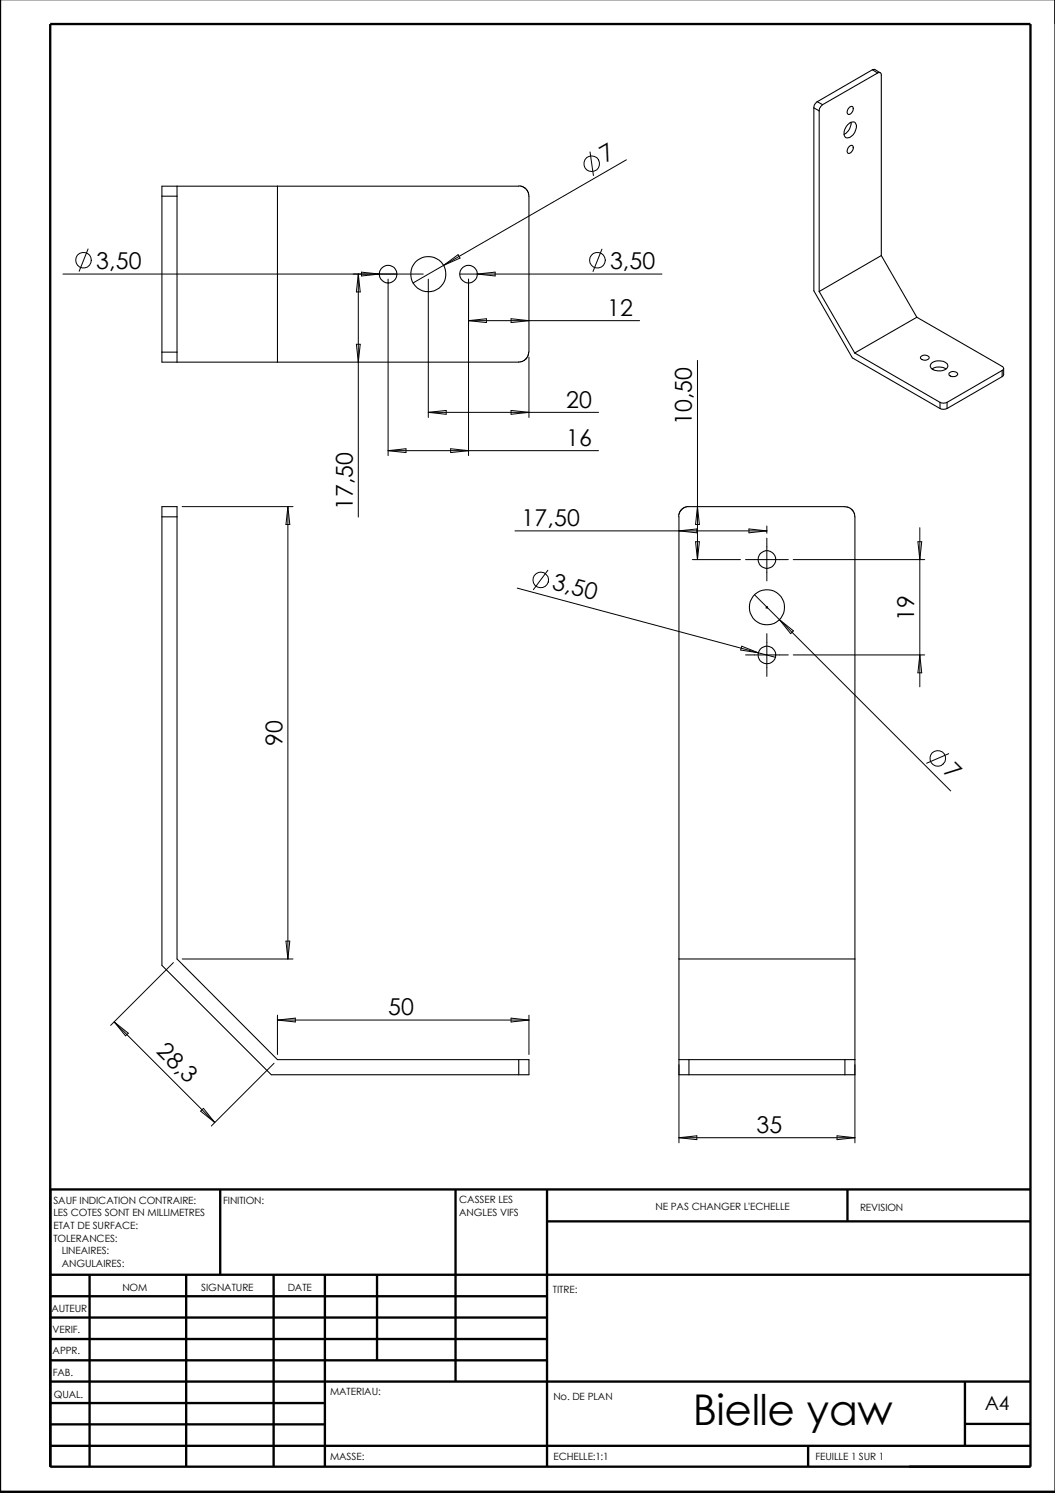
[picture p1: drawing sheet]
<svg xmlns="http://www.w3.org/2000/svg" width="210mm" height="297mm" viewBox="0 0 210 297" stroke-linecap="round" stroke-linejoin="round" font-family="sans-serif">
<g fill="none" stroke="#000" stroke-width=".47">
<path d="M0 -.1v296.9h209.9M10 4.8h195v287h-195zM43.8 236.6v17M90.6 236.6v38.3M108.8 236.6v55.3M168.6 236.6v6.3M205 236.6h-195v55.3M10 253.6h195M10 257.9h98.8M17.8 253.6v38.3M37 253.6v38.3M54.4 253.6v38.3"/>
<path d="M64.6 253.6v38.3M75 253.6v17M108.8 243h96.2M10 266.4h98.8M10 270.6h98.8M10 262.1h98.8M10 274.9h195M10 279.1h54.6M192 274.8v12.7M10 287.7h195M10 283.4h54.6M160.8 287.5v4.3"/>
<path d="M192 283.3h13"/>
</g>
<g fill="none" stroke="#000" stroke-width=".21">
<path d="M173.6 13.9l.5-.1 1 .7M173.6 13.9l-11 6.3M173.6 13.9l1 .6M174.6 14.5l.4-.1 .3 .4v36M174.6 14.5l-10.9 6.3M32.2 39h3M35.2 37v35.1M55.2 37v35.1M103.2 37h-71v35.1h71l.7-.2 .7-.5 .5-.7 .1-.6M103.2 37l.9 .2 .6 .4 .4 .7 .1 .7v31.1M161.9 21.5v36.4l7.7 13.3 17.4 10.1M161.9 21.5l1.1 .6"/>
<path d="M162.6 20.2a1.33 1.33 0 0 0-.7 1.3M162.6 20.2l1.1 .6M163 22.1v35.9M163.7 20.8l-.6 .7-.1 .6M168.7 24.8a.93 .93 0 0 1 .9-.6 .93 .93 0 0 1 .8 .7 2.31 2.31 0 0 1-1.9 2.5 1.09 1.09 0 0 1-.4-1.6zM168.8 29.3a.51 .51 0 0 1 .4-.4 .51 .51 0 0 1 .6 .3 1.1 1.1 0 0 1-1.1 1.3l-.2-.4zM169 21.4a.45 .45 0 0 1 .6-.2 .45 .45 0 0 1 .2 .6 .93 .93 0 0 1-1.1 .9 .99 .99 0 0 1 .3-1.3zM169.3 24.3a2.68 2.68 0 0 1-1.4 2.5M163 58l7.1 12.2M175.3 50.8l-12.3 7.2M175.3 50.8l7.1 12.3M32.2 70.1h3"/>
<path d="M170.1 70.2l16.9 9.9M182.4 63.1l17 9.8a.42 .42 0 0 1 .3 .4 .42 .42 0 0 1-.3 .4M182.4 63.1l-12.3 7.1M183.3 70.9a1.01 1.01 0 0 1 1.6 .3 1 1 0 0 1-1.8-.1zM185.3 72.3a2.41 2.41 0 0 1 3.2 .2 1.1 1.1 0 0 1-1.3 1.3 1.92 1.92 0 0 1-2.1-.9zM185.4 73.4a2.62 2.62 0 0 1 2.8 0M188.8 74.2a1.06 1.06 0 0 1 1.7 .3 1.15 1.15 0 0 1-1.7 .1zM199.4 73.7l-11 6.4M199.4 73.7v1.2M199.4 74.9l-11 6.4M199.7 73.3v1.2l-.3 .4M187 80.1a1.52 1.52 0 0 0 1.4 0"/>
<path d="M187 81.3a1.52 1.52 0 0 0 1.4 0M187 80.1v1.2M188.4 80.1v1.2M32.2 100.8h3v90l20 20h50v3h-51.2l-21.8-21.7zM32.2 102.8h3M168.1 100.8h-31.4l-.6 .2-.7 .6-.3 .6-.1 .6M168.1 100.8l.7 .1 .6 .4 .6 .8 .1 .7v111h-35v-111M135.1 190.8h35M103.2 210.8v3M135.1 210.8h35M137.1 210.8v3M168.1 210.8v3"/>
<circle cx="77.2" cy="54.5" r="1.76"/>
<circle cx="85.2" cy="54.5" r="3.5"/>
<circle cx="93.2" cy="54.5" r="1.76"/>
<circle cx="152.6" cy="111.3" r="1.76"/>
<circle cx="152.6" cy="120.8" r="3.5"/>
<circle cx="152.6" cy="130.3" r="1.74"/>
</g>
<g fill="none" stroke="#000" stroke-width=".2">
<path d="M117.4 30.2l.7 4.7M124.6 31.8l-36.3 21M12.5 54.5h71.7M17.5 49.5l-1.8 4.5M71.3 54.5v48.4M71.3 54.5l.4 3.6h-.8zM71.9 54.1l3.6 .4-3.6 .4zM77.2 55.5v35.1M85.2 55.5v27.6M88.3 52.8l2.8-2.1 .4 .7zM88.3 52.8l-6.1 3.5M91.5 54.5h40.2"/>
<path d="M93.2 55.5v35.1M95 54.5l3.5-.4v.8zM119.8 49.6l-1.8 4.4M70.9 68.5h.8l-.4 3.6zM93.2 63.8l3.6-.4v.8zM93.2 63.8h34.1M101.7 63.4l3.5 .4-3.5 .4zM105.2 71v12.1M138.8 71.7v39.6M77.2 89.7l3.6-.4v.7zM77.2 89.7h41.9M85.2 82l3.6-.3v.7z"/>
<path d="M85.2 82h33.9M89.7 89.3l3.5 .4-3.5 .3zM101.7 81.7l3.5 .3-3.5 .4zM36.2 100.8h22.1M57.3 100.8l.4 3.6h-.8zM57.3 100.8v90M102.4 105.6h50.2M102.9 117l48 12.9M109 113.5l-2.9 3.8M135.1 105.6l3.5-.4v.8zM137.8 111.3h9.5M138.4 107.8h.7l-.3 3.5z"/>
<path d="M138.8 100.8l.3 3.6h-.7zM148.3 111.3h8.5M149 105.2l3.6 .4-3.6 .4zM150.1 118.3l5 5M152.6 104.6v1.5M152.6 107.1v8.5M157.8 111.3h26.2M182.6 107.8h.8l-.4 3.5zM183 105v31.7M147.6 128.6l3.3 1.3-3.5-.6zM148.3 130.3h8.5M150.9 129.9l3.4 .9"/>
<path d="M152.4 120.8h.3M152.4 120.7l.3 .3M152.6 120.7v.3M152.6 126.1v8.5M152.7 120.7l-.3 .3M155.1 123.3l34 34.1M155.1 123.3l2.8 2.2-.6 .6zM157.8 130.3h26.2M183 130.3l.4 3.6h-.8zM188.8 149.9l-4.4 1.9M34.5 191.5l-12.5 12.5M36.2 190.8h22.1"/>
<path d="M56.9 187.2h.8l-.4 3.6zM22.7 203.3l20 20M22.7 203.3l2.8 2.3-.5 .5zM54.5 211.5l-12.5 12.5M55.2 202v7.8M55.2 202.9h50M55.2 202.9l3.6-.3v.7zM101.7 202.6l3.5 .3-3.5 .4zM105.2 202v7.8M135.1 211.8v15.6M170.1 211.8v15.6M40.5 220.5l2.2 2.8-2.8-2.2z"/>
<path d="M135.1 226.4l3.5-.4v.7zM135.1 226.4h35M166.5 226l3.6 .4-3.6 .3z"/>
<circle cx="117.7" cy="32.6" r="1.56"/>
<circle cx="16.6" cy="51.8" r="1.56"/>
<circle cx="118.9" cy="51.8" r="1.57"/>
<circle cx="107.6" cy="115.4" r="1.57"/>
<circle cx="186.6" cy="150.9" r="1.55"/>
</g>
<text font-size="8.4" x="137.8" y="283.5">Bielle yaw</text>
<g font-size="4.6">
<text x="120.5" y="32.4" transform="rotate(-30 120.5 32.4)">7</text>
<text x="19.1" y="53.6">3,50</text>
<text x="121.4" y="53.6">3,50</text>
<text x="120.8" y="62.9">12</text>
<text x="112.6" y="81.1">20</text>
<text x="112.6" y="88.7">16</text>
<text x="137.7" y="84.6" transform="rotate(-90 137.7 84.6)">10,50</text>
<text x="70.2" y="101.6" transform="rotate(-90 70.2 101.6)">17,50</text>
<text x="103.8" y="104.7">17,50</text>
<text x="109.7" y="117.2" transform="rotate(15 109.7 117.2)">3,50</text>
<text x="181.9" y="123.5" transform="rotate(-90 181.9 123.5)">19</text>
<text x="56.2" y="148.4" transform="rotate(-90 56.2 148.4)">90</text>
<text x="187.5" y="153.5" transform="rotate(45 187.5 153.5)">7</text>
<text x="77.3" y="202">50</text>
<text x="30.9" y="209.4" transform="rotate(45 30.9 209.4)">28,3</text>
<text x="150.5" y="225.4">35</text>
</g>
<text font-size="3.9" x="195.9" y="280.5">A4</text>
<g font-size="2">
<text x="10.6" y="239.5">SAUF INDICATION CONTRAIRE:</text>
<text x="44.4" y="239.5">FINITION:</text>
<text x="91.4" y="239.4">CASSER LES</text>
<text x="10.6" y="242">LES COTES SONT EN MILLIMETRES</text>
<text x="10.6" y="244.5">ETAT DE SURFACE:</text>
<text x="91.4" y="241.9">ANGLES VIFS</text>
<text x="130.4" y="240.8">NE PAS CHANGER L'ECHELLE</text>
<text x="171.1" y="241">REVISION</text>
<text x="10.6" y="247">TOLERANCES:</text>
<text x="12.3" y="249.5">LINEAIRES:</text>
<text x="12.3" y="252">ANGULAIRES:</text>
<text x="24.3" y="256.9">NOM</text>
<text x="40" y="256.9">SIGNATURE</text>
<text x="57.2" y="256.9">DATE</text>
<text x="110" y="257.2">TITRE:</text>
<text x="10.2" y="261">AUTEUR</text>
<text x="10.5" y="265.3">VERIF.</text>
<text x="10.5" y="269.4">APPR.</text>
<text x="10.5" y="273.7">FAB.</text>
<text x="10.7" y="278.1">QUAL.</text>
<text x="65.7" y="277.5">MATERIAU:</text>
<text x="110.1" y="278.6">No. DE PLAN</text>
<text x="65.7" y="290.5">MASSE:</text>
<text x="110.1" y="290.5">ECHELLE:1:1</text>
<text x="162.3" y="290.4">FEUILLE 1 SUR 1</text>
</g>
</svg>
